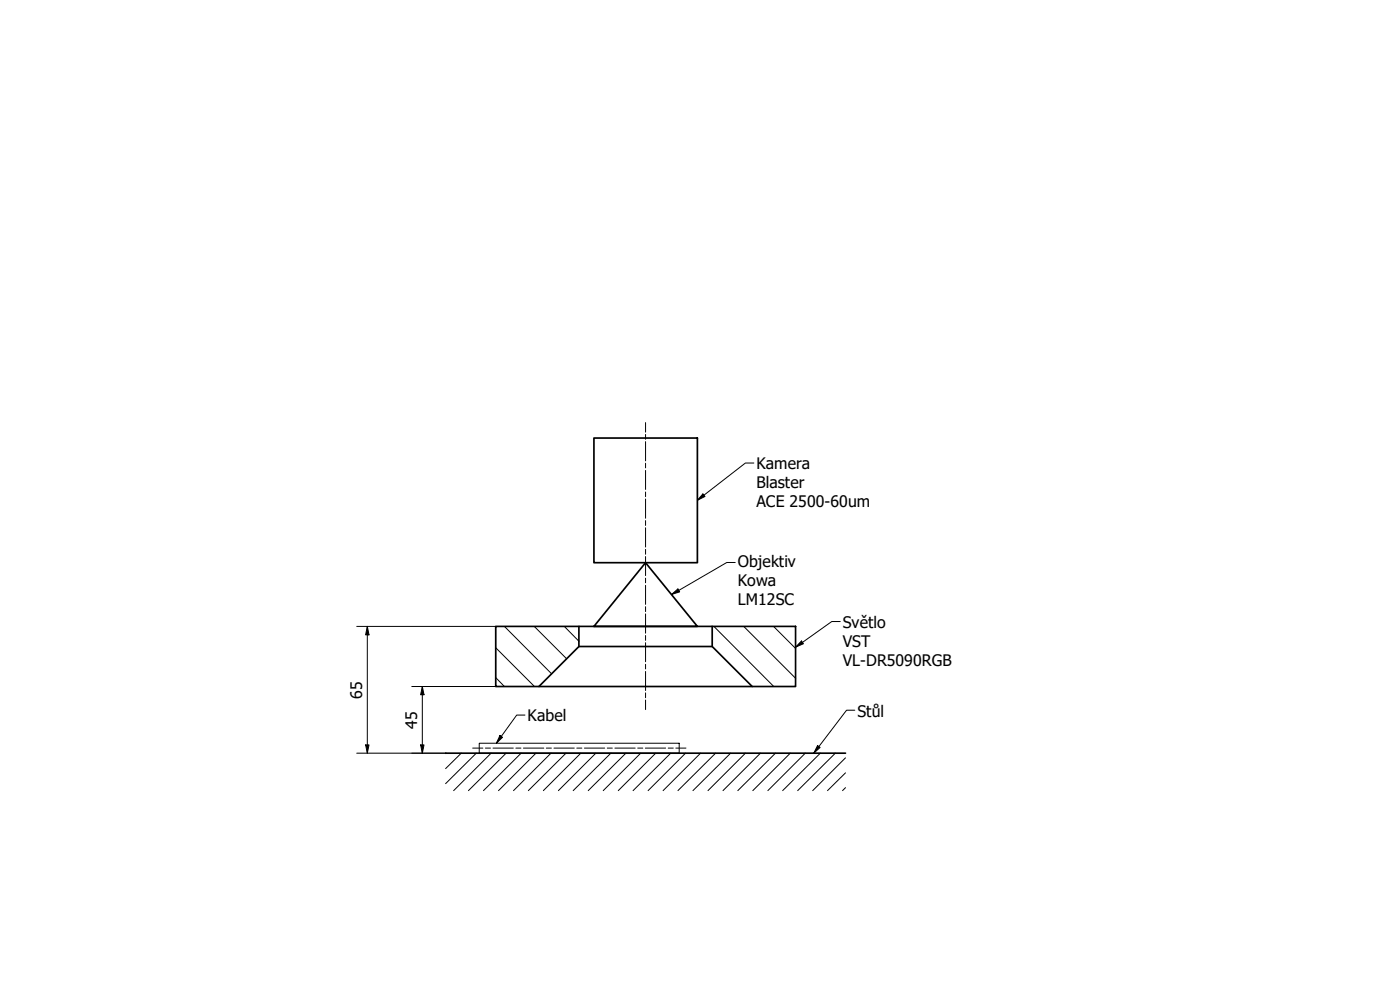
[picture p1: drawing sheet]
<svg xmlns="http://www.w3.org/2000/svg" width="420mm" height="297mm" viewBox="0 0 420 297" stroke-linecap="round" stroke-linejoin="round" font-family="sans-serif">
<!-- layer: Hatch (ISO) -->
<g fill="none" stroke="#000" stroke-width=".3">
<path d="M148.8 194.4l11.6 11.6M151.4 187.9l14.1 14.3M160.3 187.9l9.8 9.8M169.4 187.9l4.3 4.5M214.2 187.9l18 18.1M223.2 187.9l15.6 15.6M232.2 187.9l6.6 6.6M148.8 203.3l2.6 2.7M133.9 226l-.2 .1M138.4 226l-4.7 4.6M142.9 226l-9.2 9.1M147.4 226l-11.3 11.2"/>
<path d="M151.9 226l-11.3 11.2M156.4 226l-11.3 11.2M160.8 226l-11.2 11.2M165.4 226l-11.3 11.2M169.9 226l-11.3 11.2M174.3 226l-11.2 11.2M178.8 226l-11.2 11.2M183.3 226l-11.3 11.2M187.8 226l-11.3 11.2M192.3 226l-11.3 11.2M196.8 226l-11.3 11.2M201.3 226l-11.3 11.2"/>
<path d="M205.7 226l-11.2 11.2M210.2 226l-11.2 11.2M214.8 226l-11.3 11.2M219.3 226l-11.3 11.2M223.7 226l-11.2 11.2M228.2 226l-11.2 11.2M232.7 226l-11.3 11.2M237.2 226l-11.3 11.2M241.7 226l-11.3 11.2M246.2 226l-11.3 11.2M250.7 226l-11.3 11.2M253.7 236.3l-.8 .9"/>
<path d="M253.7 231.9l-5.4 5.3M253.7 227.4l-9.8 9.8"/>
</g>
<!-- layer: Sketch Geometry (ISO) -->
<g fill="none" stroke="#000" stroke-width=".3">
<path d="M193.7 126.8v2.9M193.7 130.4v1.4M193.7 132.5v5.8M193.7 139v1.4M193.7 141.1v5.8M193.7 147.6v1.4M193.7 149.7v5.8M193.7 156.2v1.5M193.7 158.4v5.7M193.7 164.8v1.5M193.7 167v5.7M193.7 173.5v1.4"/>
<path d="M193.7 175.6v5.7M193.7 182v1.5M193.7 184.2v5.8M193.7 190.7v1.4M193.7 192.8v5.8M193.7 199.3v1.4M193.7 201.5v5.7M193.7 207.9v1.4M193.7 210v2.9M141.9 224.5h3M143.8 223h60v3h-60zM145.7 224.5h1.5"/>
<path d="M148 224.5h6.1M154.8 224.5h1.5M157.1 224.5h6.1M164 224.5h1.5M166.2 224.5h6.1M173.1 224.5h1.5M175.4 224.5h6.1M182.2 224.5h1.6M184.5 224.5h6.1M191.4 224.5h1.5M193.7 224.5h6.1M200.5 224.5h1.6"/>
<path d="M202.8 224.5h3.1"/>
</g>
<path d="M178.2 131.4h31.1v37.4h-31.1zM193.7 168.8l15.6 19.1h-31.1zM148.8 187.9h90v18.1h-90zM173.7 187.9v6.1M213.7 187.9v6.1M161.7 206l12-12h40l12 12M133.7 226h120" fill="none" stroke="#000" stroke-width=".51"/>
<!-- layer: Dimension (ISO) -->
<path d="M107.1 187.9h41.7M110.2 187.9l.5 2.6h-1zM110.2 187.9v38.1M123.6 206h25.2M126.7 206l.6 2.5h-1.1zM126.7 206v20M107.1 226h26.6M109.7 223.5h1l-.5 2.5zM126.2 223.5h1.1l-.6 2.5z" fill="none" stroke="#000" stroke-width=".3"/>
<path d="M110.2 187.9l.5 2.6h-1zM126.7 206l.6 2.5h-1.1zM109.7 223.5h1l-.5 2.5zM126.2 223.5h1.1l-.6 2.5z" fill="#000"/>
<!-- layer: Symbol (ISO) -->
<path d="M226.3 138.9h-2.6l-14.4 11.2M210.9 148.2l.7 .8-2.3 1.1zM201.5 178.4l2-1.7 .5 .9zM220.7 168.8h-2.6l-16.6 9.6M240.5 192.3l.6 .9-2.3 1zM252.2 186.5h-2.6l-10.8 7.7M157.5 214.6h-2.4l-6.1 8.4M256.5 213.1h-2.4l-9.9 12.9M150.1 220.6l.7 .6-1.8 1.8zM245.4 223.7l.7 .6-1.9 1.7z" fill="none" stroke="#000" stroke-width=".3"/>
<path d="M210.9 148.2l.7 .8-2.3 1.1zM201.5 178.4l2-1.7 .5 .9zM240.5 192.3l.6 .9-2.3 1zM150.1 220.6l.7 .6-1.8 1.8zM245.4 223.7l.7 .6-1.9 1.7z" fill="#000"/>
<g font-size="4.8">
<text x="227" y="140.6">Kamera</text>
<text x="227" y="146.4">Blaster</text>
<text x="227" y="152.1">ACE 2500-60um</text>
<text x="221.4" y="170.1">Objektiv</text>
<text x="221.4" y="175.8">Kowa</text>
<text x="221.4" y="181.6">LM12SC</text>
<text x="252.9" y="188.5">Světlo</text>
<text x="252.9" y="194.2">VST</text>
<text x="252.9" y="199.9">VL-DR5090RGB</text>
<text x="108.6" y="209.6" transform="rotate(-90 108.6 209.6)">65</text>
<text x="257.3" y="215.1">Stůl</text>
<text x="125.2" y="218.6" transform="rotate(-90 125.2 218.6)">45</text>
<text x="158.3" y="216.3">Kabel</text>
</g>
</svg>
